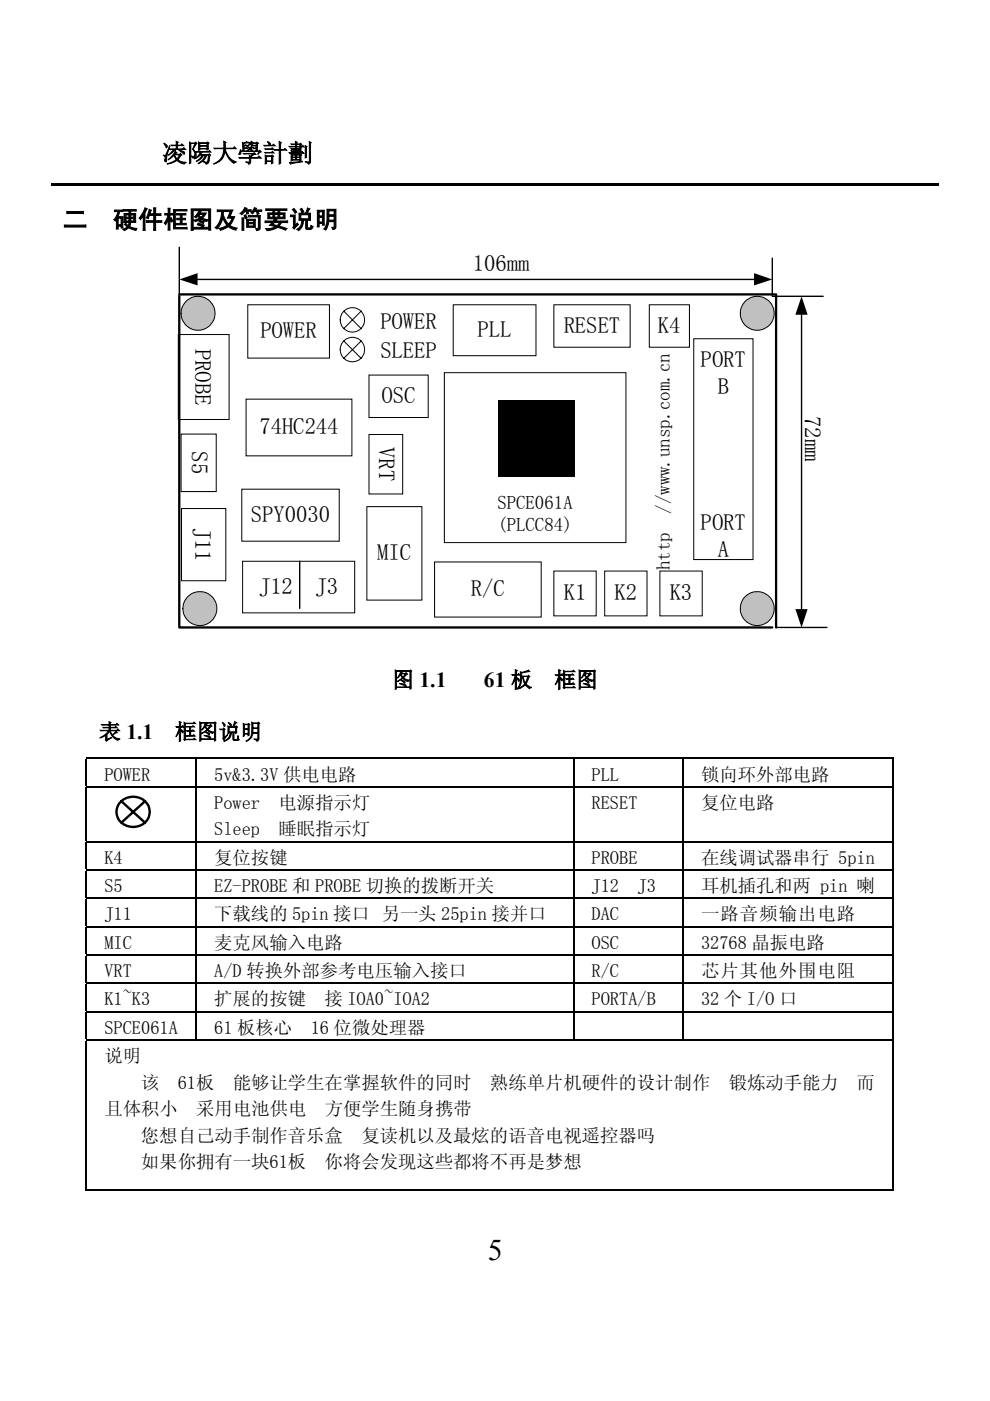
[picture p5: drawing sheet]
<svg xmlns="http://www.w3.org/2000/svg" width="210mm" height="297mm" viewBox="0 0 210 297" stroke-linecap="round" stroke-linejoin="round" font-family="sans-serif">
<path d="M10.9 38.8h188.2v.5h-188.2z" fill="#000"/>
<path d="M37.8 70.9h10.8v18h-10.8z" fill="#fff"/>
<path d="M37.8 70.9h10.8v18h-10.8z" fill="none" stroke="#000" stroke-width=".21"/>
<path d="M78.2 79.5h12.6v9h-12.6z" fill="#fff"/>
<path d="M78.2 79.5h12.6v9h-12.6z" fill="none" stroke="#000" stroke-width=".21"/>
<path d="M94.2 79h38.5v36h-38.5z" fill="#fff"/>
<path d="M94.2 79h38.5v36h-38.5z" fill="none" stroke="#000" stroke-width=".21"/>
<path d="M117.4 64.6h16.2v9h-16.2z" fill="#fff"/>
<path d="M117.4 64.6h16.2v9h-16.2z" fill="none" stroke="#000" stroke-width=".21"/>
<path d="M96.1 64.6h17.5v10.8h-17.5z" fill="#fff"/>
<path d="M96.1 64.6h17.5v10.8h-17.5z" fill="none" stroke="#000" stroke-width=".21"/>
<path d="M52.5 64.6h17.3v11.3h-17.3z" fill="#fff"/>
<path d="M52.5 64.6h17.3v11.3h-17.3z" fill="none" stroke="#000" stroke-width=".21"/>
<path d="M77.8 107.4h11.7v19.8h-11.7z" fill="#fff"/>
<path d="M77.8 107.4h11.7v19.8h-11.7z" fill="none" stroke="#000" stroke-width=".21"/>
<path d="M51.3 103.7h20.6v11h-20.6z" fill="#fff"/>
<path d="M51.3 103.7h20.6v11h-20.6z" fill="none" stroke="#000" stroke-width=".21"/>
<path d="M147.1 71.8h12.6v46.8h-12.6z" fill="#fff"/>
<path d="M147.1 71.8h12.6v46.8h-12.6z" fill="none" stroke="#000" stroke-width=".21"/>
<path d="M78.2 92.1h7.2v12.6h-7.2z" fill="#fff"/>
<path d="M78.2 92.1h7.2v12.6h-7.2z" fill="none" stroke="#000" stroke-width=".21"/>
<path d="M38 62.4h126.5v70.6M38 62.8v70.2h125.7" fill="none" stroke="#000" stroke-width=".49"/>
<path d="M117.4 121.1h9v9.5h-9z" fill="#fff"/>
<path d="M117.4 121.1h9v9.5h-9z" fill="none" stroke="#000" stroke-width=".21"/>
<path d="M38 52.4v10.8M41.6 59.2h118.6M163.7 54.7v8.1h10.8M169.9 66.4v63.1M164.5 133h10.8" fill="none" stroke="#000" stroke-width=".3"/>
<path d="M159.9 57.9l3.8 1.3-3.8 1.3zM38 59.2l3.9-1.3v2.6zM169.9 62.8l1.3 3.9h-2.6zM168.6 129.1h2.6l-1.3 3.9z" fill="#000"/>
<path d="M139.9 121.1h9v9.5h-9z" fill="#fff"/>
<path d="M139.9 121.1h9v9.5h-9z" fill="none" stroke="#000" stroke-width=".21"/>
<path d="M128.2 121.1h9v9.5h-9z" fill="#fff"/>
<path d="M128.2 121.1h9v9.5h-9z" fill="none" stroke="#000" stroke-width=".21"/>
<path d="M137.7 64.6h8.5v9h-8.5z" fill="#fff"/>
<path d="M137.7 64.6h8.5v9h-8.5z" fill="none" stroke="#000" stroke-width=".21"/>
<circle cx="74.7" cy="67.8" r="2.59" fill="#fff"/>
<g fill="none" stroke="#000" stroke-width=".21">
<path d="M72.9 66l3.7 3.7M76.6 66l-3.7 3.7"/>
<circle cx="74.7" cy="67.8" r="2.59"/>
</g>
<circle cx="74.7" cy="74.1" r="2.6" fill="#fff"/>
<g fill="none" stroke="#000" stroke-width=".21">
<path d="M72.9 72.3l3.7 3.7M76.6 72.3l-3.7 3.7"/>
<circle cx="74.7" cy="74.1" r="2.6"/>
</g>
<path d="M105.8 84.9h16.1v16.2h-16.1z" fill="#000"/>
<circle cx="42" cy="66.4" r="3.6" fill="#c0c0c0"/>
<circle cx="42" cy="66.4" r="3.6" fill="none" stroke="#000" stroke-width=".21"/>
<circle cx="160.6" cy="66.4" r="3.6" fill="#c0c0c0"/>
<circle cx="160.6" cy="66.4" r="3.6" fill="none" stroke="#000" stroke-width=".21"/>
<circle cx="160.6" cy="129" r="3.6" fill="#c0c0c0"/>
<circle cx="160.6" cy="129" r="3.6" fill="none" stroke="#000" stroke-width=".21"/>
<circle cx="42.4" cy="129" r="3.6" fill="#c0c0c0"/>
<circle cx="42.4" cy="129" r="3.6" fill="none" stroke="#000" stroke-width=".21"/>
<path d="M52.2 84.6h22.4v12h-22.4z" fill="#fff"/>
<path d="M52.2 84.6h22.4v12h-22.4z" fill="none" stroke="#000" stroke-width=".21"/>
<path d="M38.5 107.8h9.4v15.3h-9.4z" fill="#fff"/>
<path d="M38.5 107.8h9.4v15.3h-9.4z" fill="none" stroke="#000" stroke-width=".21"/>
<path d="M92.1 119.1h22.6v11.7h-22.6z" fill="#fff"/>
<path d="M92.1 119.1h22.6v11.7h-22.6z" fill="none" stroke="#000" stroke-width=".21"/>
<path d="M38.4 92h7.4v12.2h-7.4z" fill="#fff"/>
<path d="M38.4 92h7.4v12.2h-7.4z" fill="none" stroke="#000" stroke-width=".21"/>
<path d="M51.4 119h23.8v10.9h-23.8z" fill="#fff"/>
<path d="M51.4 119h23.8v10.9h-23.8z" fill="none" stroke="#000" stroke-width=".21"/>
<path d="M63.5 119v10" fill="none" stroke="#000" stroke-width=".3"/>
<g fill="none" stroke="#000" stroke-width=".34">
<path d="M18.2 160.8h171.2M18.2 166.8h171.2M18.2 178.5h171.2M18.3 161v5.6M18.3 167v11.3M18.3 178.6v5.7M41.6 161v5.6M41.6 167v11.3M41.6 178.6v5.7M121.6 161v5.6M121.6 167v11.3M121.6 178.6v5.7"/>
<path d="M144.8 161v5.6M144.8 167v11.3M144.8 178.6v5.7M189.3 161v5.6M189.3 167v11.3M189.3 178.6v5.7M18.2 184.5h171.2M18.2 190.5h171.2M18.2 196.5h171.2M18.3 184.7v5.6M18.3 190.6v5.7M18.3 196.6v5.7"/>
<path d="M41.6 184.7v5.6M41.6 190.6v5.7M41.6 196.6v5.7M121.6 184.7v5.6M121.6 190.6v5.7M121.6 196.6v5.7M144.8 184.7v5.6M144.8 190.6v5.7M144.8 196.6v5.7M189.3 184.7v5.6M189.3 190.6v5.7M189.3 196.6v5.7"/>
<path d="M18.2 202.5h171.2M18.2 208.4h171.2M18.2 214.5h171.2M18.3 202.6v5.7M18.3 208.6v5.7M18.3 214.6v5.7M41.6 202.6v5.7M41.6 208.6v5.7M41.6 214.6v5.7M121.6 202.6v5.7M121.6 208.6v5.7M121.6 214.6v5.7"/>
<path d="M144.8 202.6v5.7M144.8 208.6v5.7M144.8 214.6v5.7M189.3 202.6v5.7M189.3 208.6v5.7M189.3 214.6v5.7M18.2 220.5h171.2M18.3 220.6v31.8M189.3 220.6v31.8M18.5 252.3h170.6"/>
</g>
<path d="M25.7 169.8a3.6 3.6 0 0 1 3.8-.7 3.6 3.6 0 0 1 2.2 3 3.6 3.6 0 0 1-2.6 3.2 3.6 3.6 0 0 1-3.8-1.4 3 3 0 0 1 .4-4.1zM25.7 169.9l5 4.5M30.7 169.9l-5 4.5" fill="none" stroke="#000" stroke-width=".51"/>
<text font-size="6.3" x="103.4" y="267.1">5</text>
<g font-size="5.3">
<text x="34.4" y="34.3">凌陽大學計劃</text>
<text x="13.3" y="48.3">二</text>
<text x="24" y="48.3">硬件框图及简要说明</text>
</g>
<g font-size="4.8">
<text x="100.2" y="57.5">106mm</text>
<text x="55.2" y="71.7">POWER</text>
<text x="80.6" y="69.7">POWER</text>
<text x="101.3" y="71.5">PLL</text>
<text x="119.5" y="70.6">RESET</text>
<text x="139.5" y="70.6">K4</text>
<text x="41.4" y="73.9" transform="rotate(90 41.4 73.9)">PROBE</text>
<text x="80.6" y="76">SLEEP</text>
<text x="148.5" y="77.9">PORT</text>
<text x="152.2" y="83.6">B</text>
<text x="80.9" y="85.5">OSC</text>
<text x="170.6" y="88.2" transform="rotate(90 170.6 88.2)">72mm</text>
<text x="40.7" y="95.7" transform="rotate(90 40.7 95.7)">S5</text>
<text x="55" y="92.1">74HC244</text>
<text x="80.3" y="94.8" transform="rotate(90 80.3 94.8)">VRT</text>
<text x="41.4" y="111.9" transform="rotate(90 41.4 111.9)">J11</text>
<text x="53.2" y="110.7">SPY0030</text>
<text x="148.5" y="112.4">PORT</text>
<text x="80" y="118.8">MIC</text>
<text x="152.2" y="118.2">A</text>
<text x="54.9" y="125.9">J12</text>
<text x="66.9" y="125.9">J3</text>
<text x="99.8" y="126.4">R/C</text>
<text x="119.5" y="127.3">K1</text>
<text x="130.3" y="127.3">K2</text>
<text x="142" y="127.3">K3</text>
</g>
<g font-size="4.6">
<text x="83.2" y="145.7">图 1.1</text>
<text x="102.6" y="145.7">61 板</text>
<text x="117.6" y="145.7">框图</text>
<text x="21" y="156.7">表 1.1</text>
<text x="37.1" y="156.7">框图说明</text>
</g>
<g font-size="4">
<text x="105.5" y="107.8">SPCE061A</text>
<text x="105.5" y="112.6">(PLCC84)</text>
<text x="142" y="108.9" transform="rotate(-90 142 108.9)">//www.unsp.com.cn</text>
<text x="142" y="120.9" transform="rotate(-90 142 120.9)">http</text>
</g>
<g font-size="3.9">
<text x="22.1" y="165.5">POWER</text>
<text x="45.4" y="165.5">5v&amp;3.3V 供电电路</text>
<text x="125.4" y="165.5">PLL</text>
<text x="148.6" y="165.5">锁向环外部电路</text>
<text x="45.4" y="171.5">Power</text>
<text x="59.1" y="171.5">电源指示灯</text>
<text x="125.4" y="171.5">RESET</text>
<text x="148.6" y="171.5">复位电路</text>
<text x="45.4" y="177.1">Sleep</text>
<text x="59.1" y="177.1">睡眠指示灯</text>
<text x="22.1" y="183.2">K4</text>
<text x="45.4" y="183.2">复位按键</text>
<text x="125.4" y="183.2">PROBE</text>
<text x="148.6" y="183.2">在线调试器串行 5pin</text>
<text x="22.1" y="189.2">S5</text>
<text x="45.4" y="189.2">EZ-PROBE 和 PROBE 切换的拨断开关</text>
<text x="125.4" y="189.2">J12</text>
<text x="135.2" y="189.2">J3</text>
<text x="148.6" y="189.2">耳机插孔和两 pin 喇</text>
<text x="22.1" y="195.2">J11</text>
<text x="45.4" y="195.2">下载线的 5pin 接口 另一头 25pin 接并口</text>
<text x="125.4" y="195.2">DAC</text>
<text x="148.6" y="195.2">一路音频输出电路</text>
<text x="22.1" y="201.2">MIC</text>
<text x="45.4" y="201.2">麦克风输入电路</text>
<text x="125.4" y="201.2">OSC</text>
<text x="148.6" y="201.2">32768 晶振电路</text>
<text x="22.1" y="207.2">VRT</text>
<text x="45.4" y="207.2">A/D 转换外部参考电压输入接口</text>
<text x="125.4" y="207.2">R/C</text>
<text x="148.6" y="207.2">芯片其他外围电阻</text>
<text x="22.1" y="213.1">K1~K3</text>
<text x="45.4" y="213.1">扩展的按键</text>
<text x="68.8" y="213.1">接 IOA0~IOA2</text>
<text x="125.4" y="213.1">PORTA/B</text>
<text x="148.6" y="213.1">32 个 I/O 口</text>
<text x="22.1" y="219.2">SPCE061A</text>
<text x="45.4" y="219.2">61 板核心</text>
<text x="65.9" y="219.2">16 位微处理器</text>
<text x="22.1" y="225.2">说明</text>
<text x="29.9" y="230.8">该</text>
<text x="37.7" y="230.8">61板</text>
<text x="49.4" y="230.8">能够让学生在掌握软件的同时</text>
<text x="103.9" y="230.8">熟练单片机硬件的设计制作</text>
<text x="154.5" y="230.8">锻炼动手能力</text>
<text x="181.6" y="230.8">而</text>
<text x="22.1" y="236.4">且体积小</text>
<text x="41.6" y="236.4">采用电池供电</text>
<text x="68.9" y="236.4">方便学生随身携带</text>
<text x="29.9" y="242.1">您想自己动手制作音乐盒</text>
<text x="76.6" y="242.1">复读机以及最炫的语音电视遥控器吗</text>
<text x="29.9" y="247.7">如果你拥有一块61板</text>
<text x="68.8" y="247.7">你将会发现这些都将不再是梦想</text>
</g>
</svg>
